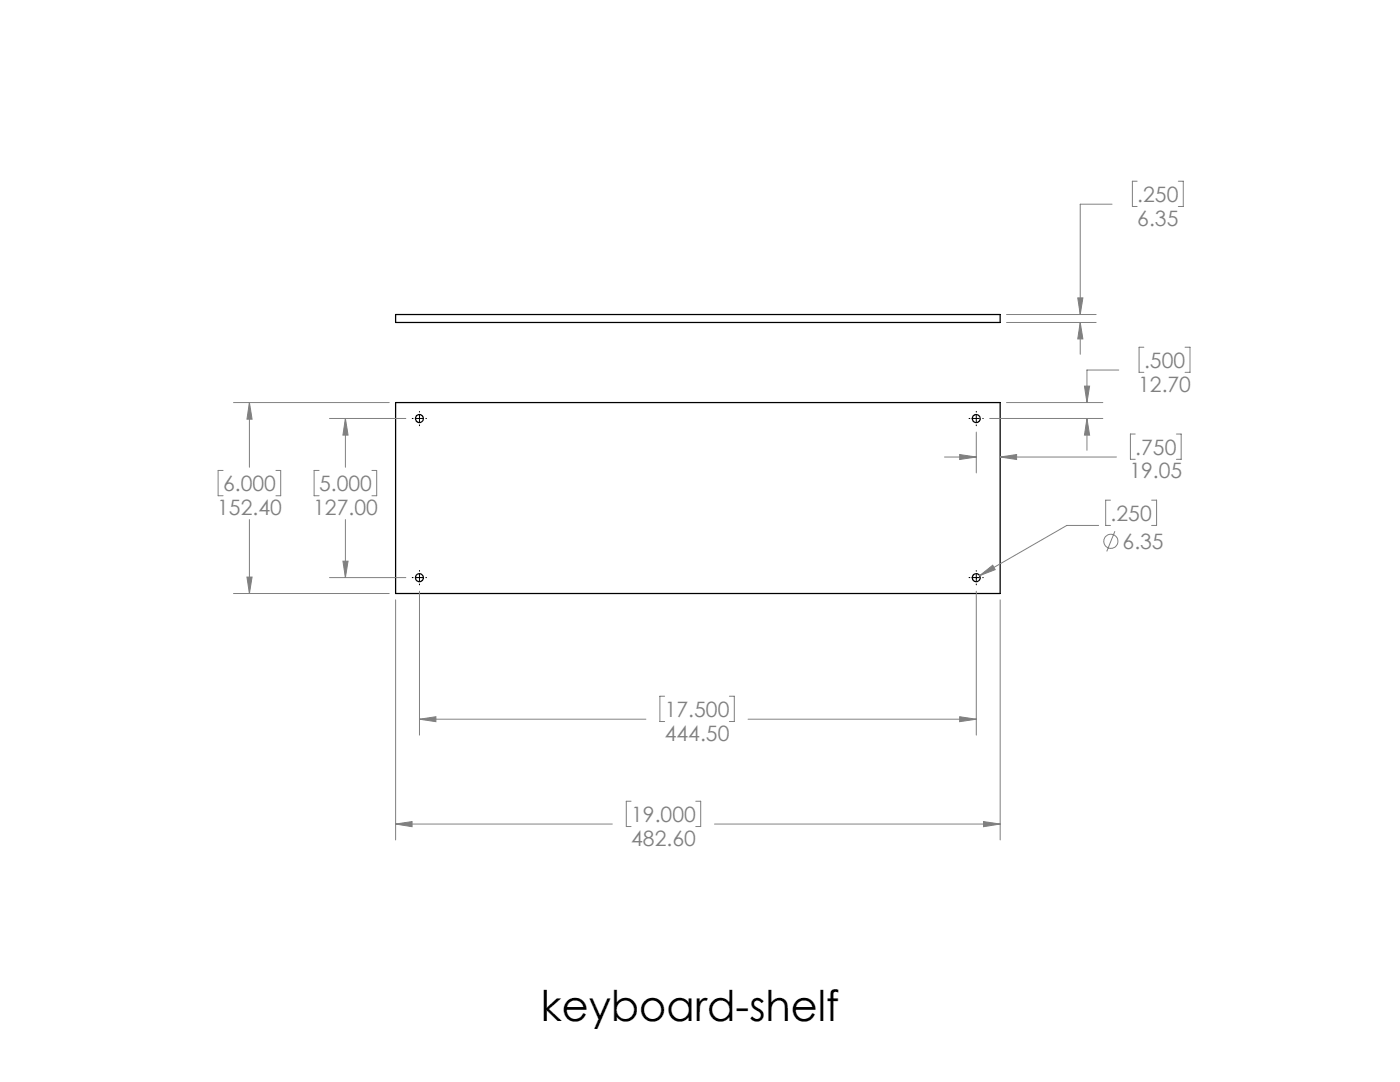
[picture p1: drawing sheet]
<svg xmlns="http://www.w3.org/2000/svg" width="279mm" height="216mm" viewBox="0 0 279 216" stroke-linecap="round" stroke-linejoin="round" font-family="sans-serif">
<g fill="none" stroke="#000" stroke-width=".25">
<path d="M79 62.8h120.6v1.5h-120.6zM79 80.3h120.6v38.1h-120.6z"/>
<circle cx="83.7" cy="83.5" r=".8"/>
<circle cx="194.8" cy="83.5" r=".8"/>
<circle cx="83.7" cy="115.3" r=".8"/>
<circle cx="194.8" cy="115.3" r=".8"/>
</g>
<g fill="none" stroke="#808080" stroke-width=".2">
<path d="M226.9 36.2h-.9v5h.9M235.2 36.2h.9v5h-.9M215.1 59.4h1l-.5 3.4zM221.9 40.7h-6.3v22.1M200.9 64.3h17.9M200.9 62.8h17.9M215.6 64.3v6.4M215.6 64.3l.5 3.3h-1zM216.4 77h1.1l-.6 3.3zM223.3 73.8h-6.4v6.5M228.3 69.3h-1v5h1M236.5 69.3h1v5h-1"/>
<path d="M44.5 93.9h-1v5h1M46.6 80.3h31.1M49.8 80.3v12.9M49.8 80.3l.5 3.3h-1zM55.1 93.9h.9v5h-.9M63.7 93.9h-1v5h1M65.8 83.5h15.2M68.9 83.5v9.7M68.9 83.5l.6 3.3h-1.1zM74.2 93.9h1v5h-1M188.5 91.2h6.3M191.5 90.7l3.3 .5-3.3 .5z"/>
<path d="M194.8 86.2v8.2M197.5 83.5h22.6M199.6 91.2h23.2M199.6 91.2l3.3-.5v1zM200.9 80.3h19.2M216.9 83.5l.6 3.3h-1.1zM216.9 83.5v6.4M221.6 99.8h-.9v5h.9M226.6 86.6h-1v5.1h1M229.8 99.8h1v5h-1M234.8 86.6h.9v5.1h-.9M46.6 118.4h31.1"/>
<path d="M49.3 115.1h1l-.5 3.3zM49.8 103.7v14.7M65.8 115.3h15.2M68.4 112h1.1l-.6 3.3zM68.9 103.7v11.6M79 119.7v47.9M83.7 118v28.7M194.8 118v28.7M195.5 114.9l2.6-2.1 .5 .9zM199.6 119.7v47.9M219.3 104.8h-6.4l-17.4 10.1M222.5 106l-1.6 4"/>
<path d="M132.6 138.9h-.9v5.1h.9M145.6 138.9h.9v5.1h-.9M83.7 143.5h45.2M83.7 143.5l3.3-.5v1zM125.9 159.9h-.9v5h.9M138.9 159.9h.9v5h-.9M149.3 143.5h45.5M191.5 143l3.3 .5-3.3 .5zM79 164.4h43.2M79 164.4l3.2-.5v1.1zM142.6 164.4h57M196.3 163.9l3.3 .5-3.3 .6z"/>
<circle cx="221.7" cy="108" r="1.41"/>
</g>
<g fill="none" stroke="#000" stroke-width=".2">
<path d="M82.3 83.5h.1M83.1 83.5h1.2M83.7 82.1v.1M83.7 82.9v1.2M83.7 84.8v.1M85 83.5h.1M193.4 83.5h.2M194.2 83.5h1.3M194.8 82.1v.1M194.8 82.9v1.2M194.8 84.8v.1M196.1 83.5h.2"/>
<path d="M82.3 115.3h.1M83.1 115.3h1.2M83.7 113.8v.2M83.7 114.6v1.3M83.7 116.5v.2M85 115.3h.1M193.4 115.3h.2M194.2 115.3h1.3M194.8 113.8v.2M194.8 114.6v1.3M194.8 116.5v.2M196.1 115.3h.2"/>
</g>
<path d="M49.8 80.3l.5 3.3h-1zM49.3 115.1h1l-.5 3.3zM79 164.4l3.2-.5v1.1zM196.3 163.9l3.3 .5-3.3 .6zM83.7 143.5l3.3-.5v1zM191.5 143l3.3 .5-3.3 .5zM68.4 112h1.1l-.6 3.3zM68.9 83.5l.6 3.3h-1.1zM216.4 77h1.1l-.6 3.3zM216.9 83.5l.6 3.3h-1.1zM199.6 91.2l3.3-.5v1zM191.5 90.7l3.3 .5-3.3 .5zM195.5 114.9l3.1-1.2-.5-.9zM215.6 64.3l.5 3.3h-1zM215.1 59.4h1l-.5 3.4z" fill="#808080"/>
<text font-size="8.5" x="108" y="203.6">keyboard-shelf</text>
<g font-size="4.2" fill="#808080">
<text x="227" y="40.3">.250</text>
<text x="227" y="45">6.35</text>
<text x="228.3" y="73.4">.500</text>
<text x="227.1" y="78.1">12.70</text>
<text x="225.4" y="95.5">19.05</text>
<text x="226.6" y="90.7">.750</text>
<text x="44.5" y="98">6.000</text>
<text x="63.7" y="98">5.000</text>
<text x="43.4" y="102.7">152.40</text>
<text x="62.5" y="102.7">127.00</text>
<text x="221.7" y="103.9">.250</text>
<text x="224" y="109.6">6.35</text>
<text x="132.7" y="143">17.500</text>
<text x="132.7" y="147.8">444.50</text>
<text x="126" y="164">19.000</text>
<text x="126" y="168.7">482.60</text>
</g>
</svg>
